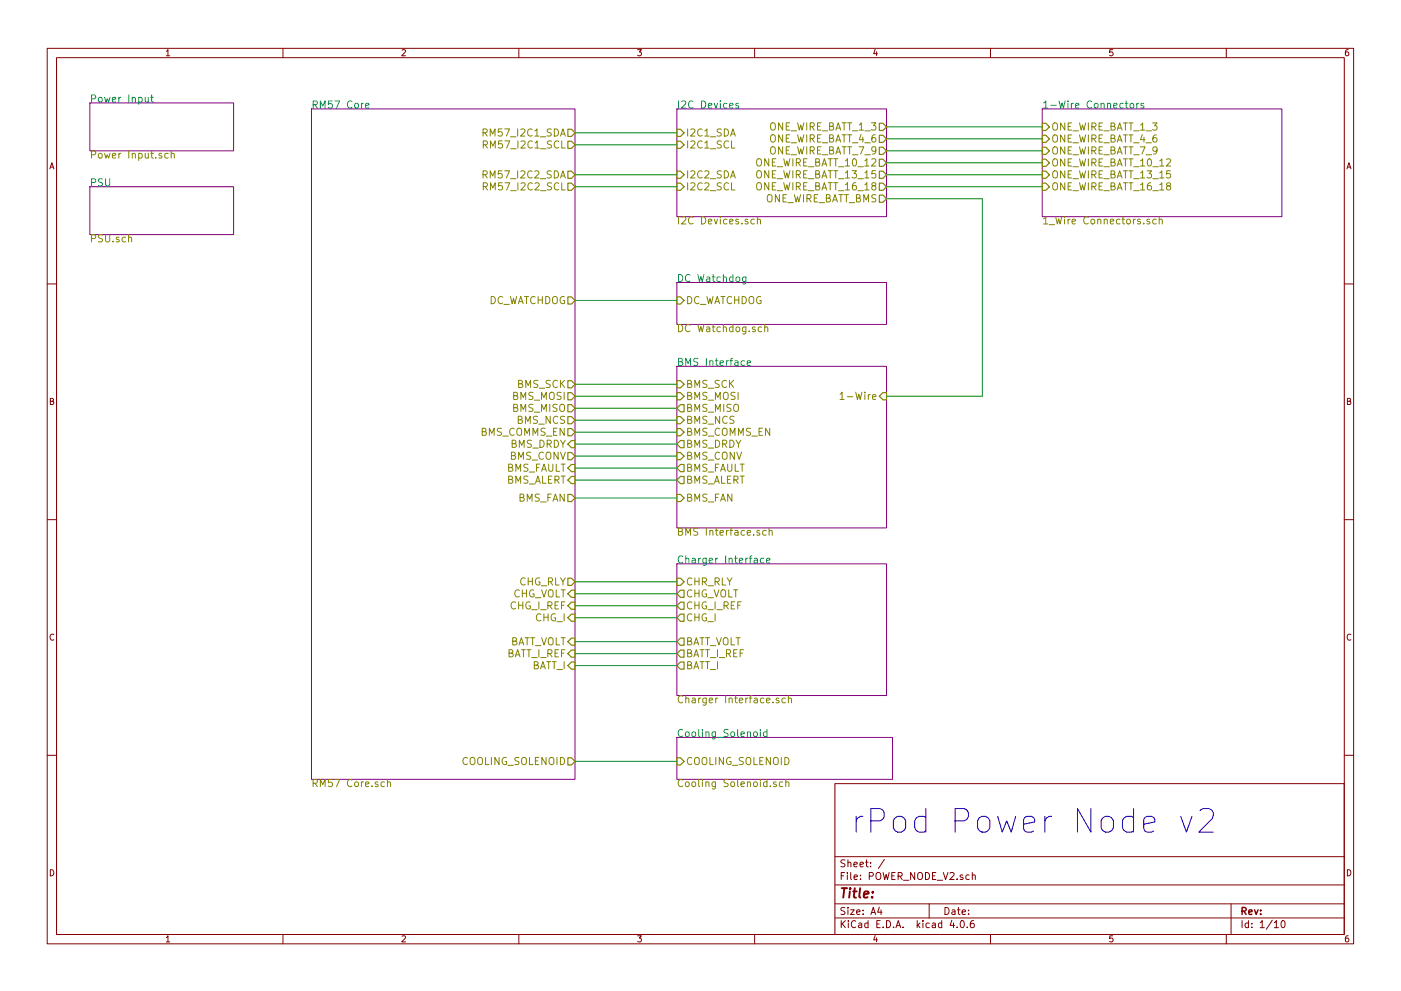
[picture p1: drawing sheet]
EESchema Schematic File Version 2
LIBS:POWER_NODE_V2-rescue
LIBS:power
LIBS:device
LIBS:transistors
LIBS:conn
LIBS:linear
LIBS:regul
LIBS:74xx
LIBS:cmos4000
LIBS:adc-dac
LIBS:memory
LIBS:xilinx
LIBS:microcontrollers
LIBS:dsp
LIBS:microchip
LIBS:analog_switches
LIBS:motorola
LIBS:texas
LIBS:intel
LIBS:audio
LIBS:interface
LIBS:digital-audio
LIBS:philips
LIBS:display
LIBS:cypress
LIBS:siliconi
LIBS:opto
LIBS:atmel
LIBS:contrib
LIBS:valves
LIBS:power-node-lib
LIBS:POWER_NODE_V2-cache
EELAYER 25 0
EELAYER END
$Descr A4 11693 8268
encoding utf-8
Sheet 1 10
Title ""
Date ""
Rev ""
Comp ""
Comment1 ""
Comment2 ""
Comment3 ""
Comment4 ""
$EndDescr
$Sheet
S 750  850  1200 400 
U 594B20C3
F0 "Power Input" 60
F1 "Power Input.sch" 60
$EndSheet
$Sheet
S 750  1550 1200 400 
U 594B20D8
F0 "PSU" 60
F1 "PSU.sch" 60
$EndSheet
$Sheet
S 2600 900  2200 5600
U 594B2261
F0 "RM57 Core" 60
F1 "RM57 Core.sch" 60
F2 "CHG_RLY" O R 4800 4850 60 
F3 "CHG_VOLT" I R 4800 4950 60 
F4 "BATT_VOLT" I R 4800 5350 60 
F5 "DC_WATCHDOG" O R 4800 2500 60 
F6 "BMS_SCK" O R 4800 3200 60 
F7 "BMS_MOSI" O R 4800 3300 60 
F8 "BMS_NCS" O R 4800 3500 60 
F9 "BMS_MISO" O R 4800 3400 60 
F10 "BMS_DRDY" I R 4800 3700 60 
F11 "BMS_COMMS_EN" O R 4800 3600 60 
F12 "BMS_CONV" O R 4800 3800 60 
F13 "RM57_I2C1_SDA" O R 4800 1100 60 
F14 "RM57_I2C1_SCL" O R 4800 1200 60 
F15 "RM57_I2C2_SDA" O R 4800 1450 60 
F16 "RM57_I2C2_SCL" O R 4800 1550 60 
F17 "BMS_FAN" O R 4800 4150 60 
F18 "BMS_FAULT" I R 4800 3900 60 
F19 "BMS_ALERT" I R 4800 4000 60 
F20 "CHG_I_REF" I R 4800 5050 60 
F21 "CHG_I" I R 4800 5150 60 
F22 "BATT_I_REF" I R 4800 5450 60 
F23 "BATT_I" I R 4800 5550 60 
F24 "COOLING_SOLENOID" O R 4800 6350 60 
$EndSheet
$Sheet
S 5650 900  1750 900 
U 594B2277
F0 "I2C Devices" 60
F1 "I2C Devices.sch" 60
F2 "I2C1_SCL" I L 5650 1200 60 
F3 "I2C1_SDA" I L 5650 1100 60 
F4 "I2C2_SCL" I L 5650 1550 60 
F5 "I2C2_SDA" I L 5650 1450 60 
F6 "ONE_WIRE_BATT_1_3" O R 7400 1050 61 
F7 "ONE_WIRE_BATT_4_6" O R 7400 1150 61 
F8 "ONE_WIRE_BATT_7_9" O R 7400 1250 61 
F9 "ONE_WIRE_BATT_10_12" O R 7400 1350 61 
F10 "ONE_WIRE_BATT_13_15" O R 7400 1450 61 
F11 "ONE_WIRE_BATT_16_18" O R 7400 1550 61 
F12 "ONE_WIRE_BATT_BMS" O R 7400 1650 61 
$EndSheet
$Sheet
S 5650 2350 1750 350 
U 594B228D
F0 "DC Watchdog" 60
F1 "DC Watchdog.sch" 60
F2 "DC_WATCHDOG" I L 5650 2500 60 
$EndSheet
$Sheet
S 5650 3050 1750 1350
U 594B229B
F0 "BMS Interface" 60
F1 "BMS Interface.sch" 60
F2 "BMS_SCK" I L 5650 3200 60 
F3 "BMS_MOSI" I L 5650 3300 60 
F4 "BMS_NCS" I L 5650 3500 60 
F5 "BMS_MISO" O L 5650 3400 60 
F6 "BMS_DRDY" O L 5650 3700 60 
F7 "BMS_COMMS_EN" I L 5650 3600 60 
F8 "BMS_CONV" I L 5650 3800 60 
F9 "BMS_FAN" I L 5650 4150 60 
F10 "BMS_FAULT" O L 5650 3900 60 
F11 "BMS_ALERT" O L 5650 4000 60 
F12 "1-Wire" I R 7400 3300 61 
$EndSheet
$Sheet
S 5650 4700 1750 1100
U 594B22A6
F0 "Charger Interface" 60
F1 "Charger Interface.sch" 60
F2 "CHR_RLY" I L 5650 4850 60 
F3 "CHG_I" O L 5650 5150 60 
F4 "BATT_VOLT" O L 5650 5350 60 
F5 "CHG_VOLT" O L 5650 4950 60 
F6 "BATT_I" O L 5650 5550 60 
F7 "CHG_I_REF" O L 5650 5050 60 
F8 "BATT_I_REF" O L 5650 5450 60 
$EndSheet
Wire Wire Line
	4800 1100 5650 1100
Wire Wire Line
	5650 1200 4800 1200
Wire Wire Line
	4800 2500 5650 2500
Wire Wire Line
	4800 3200 5650 3200
Wire Wire Line
	5650 3300 4800 3300
Wire Wire Line
	4800 3400 5650 3400
Wire Wire Line
	5650 3500 4800 3500
Wire Wire Line
	4800 3600 5650 3600
Wire Wire Line
	5650 3700 4800 3700
Wire Wire Line
	4800 3800 5650 3800
Wire Wire Line
	5650 3900 4800 3900
Wire Wire Line
	4800 4000 5650 4000
Wire Wire Line
	4800 4150 5650 4150
Wire Wire Line
	4800 1450 5650 1450
Wire Wire Line
	5650 1550 4800 1550
Wire Wire Line
	7400 1650 8200 1650
Wire Wire Line
	8200 1650 8200 3300
Wire Wire Line
	8200 3300 7400 3300
Wire Wire Line
	4800 4850 5650 4850
Wire Wire Line
	5650 4950 4800 4950
Wire Wire Line
	4800 5050 5650 5050
Wire Wire Line
	5650 5150 4800 5150
Wire Wire Line
	4800 5350 5650 5350
Wire Wire Line
	5650 5450 4800 5450
Wire Wire Line
	4800 5550 5650 5550
$Sheet
S 8700 900  2000 900 
U 5952325B
F0 "1-Wire Connectors" 60
F1 "1_Wire Connectors.sch" 60
F2 "ONE_WIRE_BATT_1_3" I L 8700 1050 60 
F3 "ONE_WIRE_BATT_4_6" I L 8700 1150 60 
F4 "ONE_WIRE_BATT_7_9" I L 8700 1250 60 
F5 "ONE_WIRE_BATT_10_12" I L 8700 1350 60 
F6 "ONE_WIRE_BATT_13_15" I L 8700 1450 60 
F7 "ONE_WIRE_BATT_16_18" I L 8700 1550 60 
$EndSheet
Wire Wire Line
	7400 1050 8700 1050
Wire Wire Line
	8700 1150 7400 1150
Wire Wire Line
	7400 1250 8700 1250
Wire Wire Line
	7400 1350 8700 1350
Wire Wire Line
	7400 1450 8700 1450
Wire Wire Line
	8700 1550 7400 1550
Text Notes 7100 6950 0    197  ~ 0
rPod Power Node v2
$Sheet
S 5650 6150 1800 350 
U 5965B6EF
F0 "Cooling_Solenoid" 60
F1 "Cooling Solenoid.sch" 60
F2 "COOLING_SOLENOID" I L 5650 6350 60 
$EndSheet
Wire Wire Line
	4800 6350 5650 6350
$EndSCHEMATC
